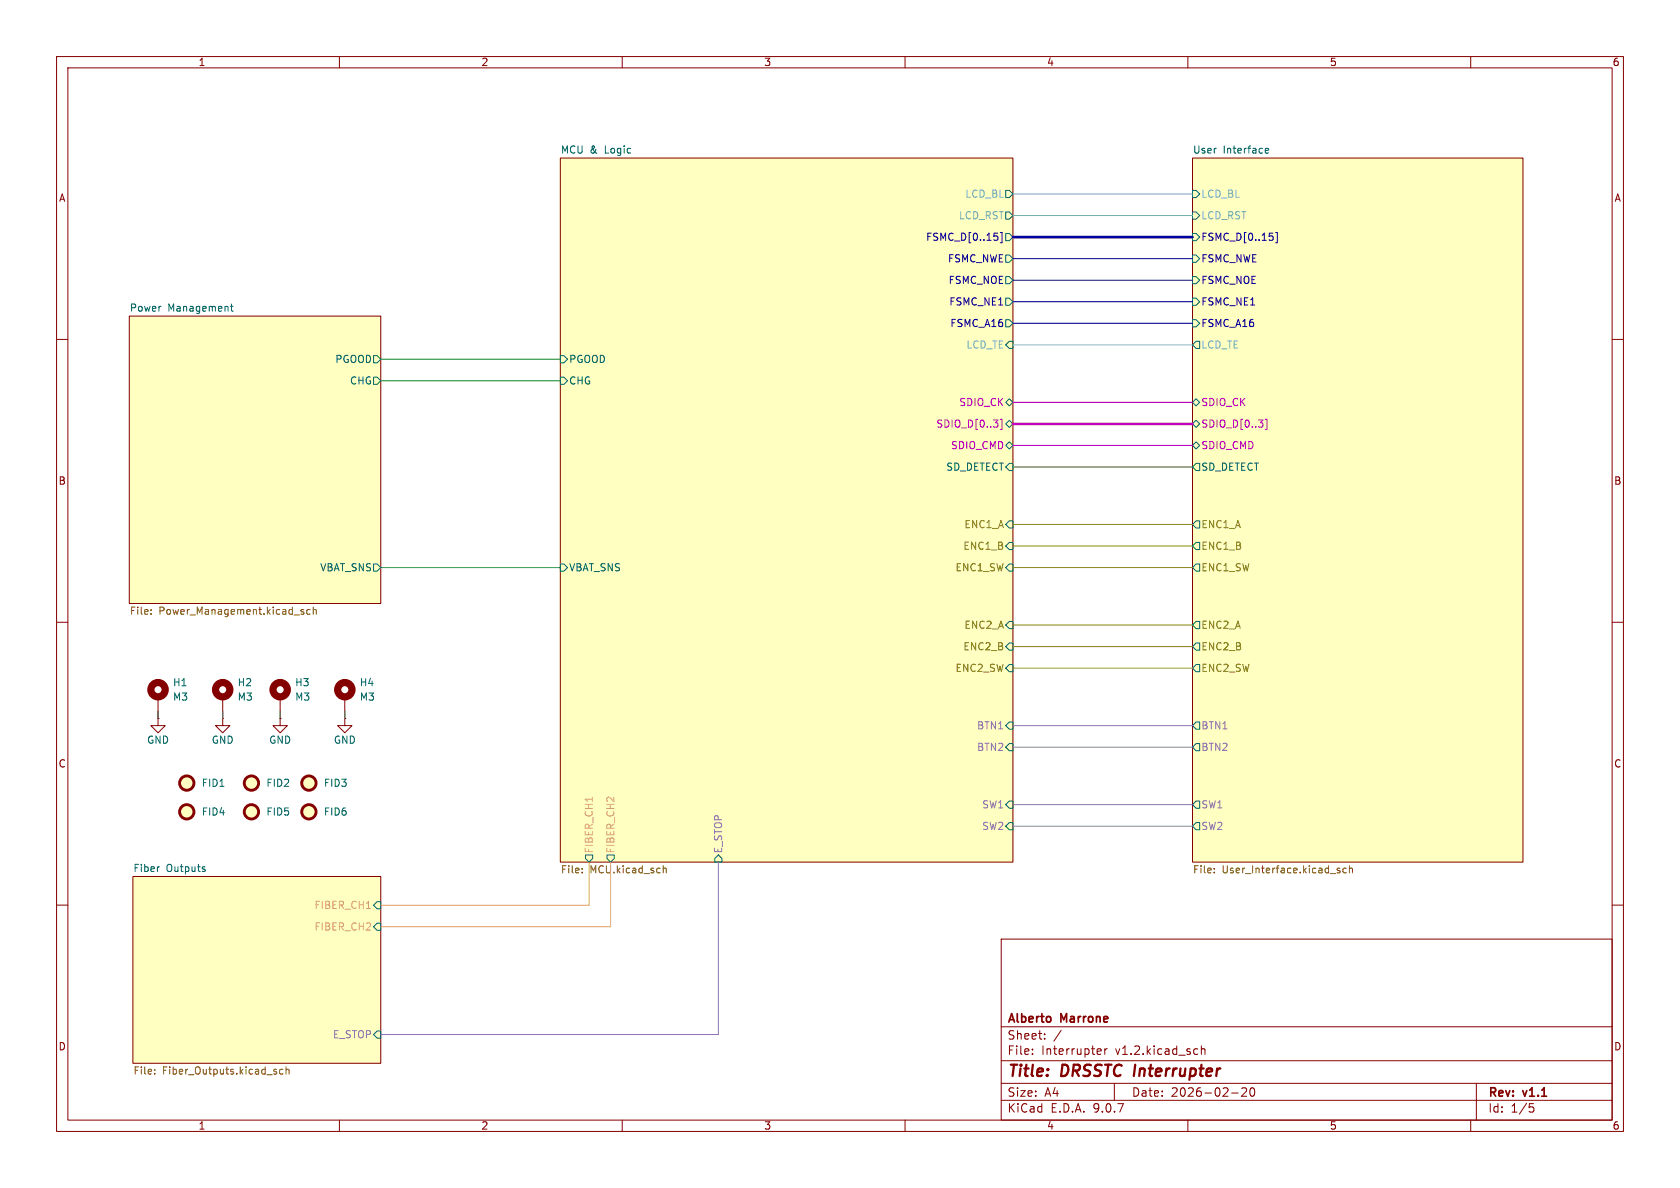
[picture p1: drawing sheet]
(kicad_sch
 (version 20250114)
 (generator "eeschema")
 (generator_version "9.0")
 (paper "A4")
 (title_block
  (title "DRSSTC Interrupter")
  (date "2026-02-20")
  (rev "v1.1")
  (company "Alberto Marrone"))
 (lib_symbols
  (symbol "Mechanical:Fiducial" (exclude_from_sim no) (in_bom no) (on_board yes)
   (property "Reference" "FID" (at 0 5.08 0) (effects (font (size 1.27 1.27))))
   (property "Value" "Fiducial" (at 0 3.175 0) (effects (font (size 1.27 1.27))))
   (property "Footprint" "" (at 0 0 0) (effects (font (size 1.27 1.27)) (hide yes)))
   (property "Datasheet" "~" (at 0 0 0) (effects (font (size 1.27 1.27)) (hide yes)))
   (property "Description" "Fiducial Marker" (at 0 0 0) (effects (font (size 1.27 1.27)) (hide yes)))
   (symbol "Fiducial_0_1"
    (circle (center 0 0) (radius 1.27) (stroke (width 0.508) (type default)) (fill (type background))))
   (embedded_fonts no))
  (symbol "Mechanical:MountingHole_Pad"
   (pin_numbers (hide yes))
   (pin_names
    (offset 1.016) (hide yes)) (exclude_from_sim no) (in_bom no) (on_board yes)
   (property "Reference" "H" (at 0 6.35 0) (effects (font (size 1.27 1.27))))
   (property "Value" "MountingHole_Pad" (at 0 4.445 0) (effects (font (size 1.27 1.27))))
   (property "Footprint" "" (at 0 0 0) (effects (font (size 1.27 1.27)) (hide yes)))
   (property "Datasheet" "~" (at 0 0 0) (effects (font (size 1.27 1.27)) (hide yes)))
   (property "Description" "Mounting Hole with connection" (at 0 0 0) (effects (font (size 1.27 1.27)) (hide yes)))
   (symbol "MountingHole_Pad_0_1"
    (circle (center 0 1.27) (radius 1.27) (stroke (width 1.27) (type default)) (fill (type none))))
   (symbol "MountingHole_Pad_1_1"
    (pin input line (at 0 -2.54 90) (length 2.54) (name "1" (effects (font (size 1.27 1.27)))) (number "1" (effects (font (size 1.27 1.27))))))
   (embedded_fonts no))
  (symbol "power:GND"
   (power)
   (pin_numbers (hide yes))
   (pin_names
    (offset 0) (hide yes)) (exclude_from_sim no) (in_bom yes) (on_board yes)
   (property "Reference" "#PWR" (at 0 -6.35 0) (effects (font (size 1.27 1.27)) (hide yes)))
   (property "Value" "GND" (at 0 -3.81 0) (effects (font (size 1.27 1.27))))
   (property "Footprint" "" (at 0 0 0) (effects (font (size 1.27 1.27)) (hide yes)))
   (property "Datasheet" "" (at 0 0 0) (effects (font (size 1.27 1.27)) (hide yes)))
   (property "Description" "Power symbol creates a global label with name \"GND\" , ground" (at 0 0 0) (effects (font (size 1.27 1.27)) (hide yes)))
   (symbol "GND_0_1"
    (polyline (pts (xy 0 0) (xy 0 -1.27) (xy 1.27 -1.27) (xy 0 -2.54) (xy -1.27 -1.27) (xy 0 -1.27)) (stroke (width 0) (type default)) (fill (type none))))
   (symbol "GND_1_1"
    (pin power_in line (at 0 0 270) (length 0) (name "~" (effects (font (size 1.27 1.27)))) (number "1" (effects (font (size 1.27 1.27))))))
   (embedded_fonts no)))
 (wire
  (pts (xy 179.07 34.29) (xy 210.82 34.29))
  (stroke (width 0) (type default)))
 (wire
  (pts (xy 179.07 132.08) (xy 210.82 132.08))
  (stroke (width 0) (type default)))
 (wire
  (pts (xy 179.07 118.11) (xy 210.82 118.11))
  (stroke (width 0) (type default)))
 (wire
  (pts (xy 67.31 67.31) (xy 99.06 67.31))
  (stroke (width 0) (type default)))
 (wire
  (pts (xy 127 152.4) (xy 127 182.88))
  (stroke (width 0) (type default)))
 (wire
  (pts (xy 179.07 92.71) (xy 210.82 92.71))
  (stroke (width 0) (type default)))
 (wire
  (pts (xy 49.53 127) (xy 49.53 125.73))
  (stroke (width 0) (type default)))
 (wire
  (pts (xy 179.07 100.33) (xy 210.82 100.33))
  (stroke (width 0) (type default)))
 (wire
  (pts (xy 27.94 125.73) (xy 27.94 127))
  (stroke (width 0) (type default)))
 (wire
  (pts (xy 179.07 60.96) (xy 210.82 60.96))
  (stroke (width 0) (type default)))
 (wire
  (pts (xy 179.07 146.05) (xy 210.82 146.05))
  (stroke (width 0) (type default)))
 (wire
  (pts (xy 39.37 125.73) (xy 39.37 127))
  (stroke (width 0) (type default)))
 (wire
  (pts (xy 179.07 78.74) (xy 210.82 78.74))
  (stroke (width 0) (type default)))
 (wire
  (pts (xy 60.96 127) (xy 60.96 125.73))
  (stroke (width 0) (type default)))
 (wire
  (pts (xy 179.07 57.15) (xy 210.82 57.15))
  (stroke (width 0) (type default)))
 (wire
  (pts (xy 179.07 53.34) (xy 210.82 53.34))
  (stroke (width 0) (type default)))
 (wire
  (pts (xy 179.07 114.3) (xy 210.82 114.3))
  (stroke (width 0) (type default)))
 (wire
  (pts (xy 67.31 160.02) (xy 104.14 160.02))
  (stroke (width 0) (type default)))
 (wire
  (pts (xy 179.07 38.1) (xy 210.82 38.1))
  (stroke (width 0) (type default)))
 (wire
  (pts (xy 179.07 110.49) (xy 210.82 110.49))
  (stroke (width 0) (type default)))
 (wire
  (pts (xy 127 182.88) (xy 67.31 182.88))
  (stroke (width 0) (type default)))
 (wire
  (pts (xy 179.07 45.72) (xy 210.82 45.72))
  (stroke (width 0) (type default)))
 (bus
  (pts (xy 179.07 41.91) (xy 210.82 41.91))
  (stroke (width 0) (type default)))
 (wire
  (pts (xy 67.31 100.33) (xy 99.06 100.33))
  (stroke (width 0) (type default)))
 (wire
  (pts (xy 107.95 152.4) (xy 107.95 163.83))
  (stroke (width 0) (type default)))
 (wire
  (pts (xy 179.07 82.55) (xy 210.82 82.55))
  (stroke (width 0) (type default)))
 (wire
  (pts (xy 67.31 163.83) (xy 107.95 163.83))
  (stroke (width 0) (type default)))
 (wire
  (pts (xy 179.07 142.24) (xy 210.82 142.24))
  (stroke (width 0) (type default)))
 (wire
  (pts (xy 67.31 63.5) (xy 99.06 63.5))
  (stroke (width 0) (type default)))
 (wire
  (pts (xy 104.14 152.4) (xy 104.14 160.02))
  (stroke (width 0) (type default)))
 (wire
  (pts (xy 179.07 96.52) (xy 210.82 96.52))
  (stroke (width 0) (type default)))
 (wire
  (pts (xy 179.07 71.12) (xy 210.82 71.12))
  (stroke (width 0) (type default)))
 (wire
  (pts (xy 179.07 128.27) (xy 210.82 128.27))
  (stroke (width 0) (type default)))
 (wire
  (pts (xy 179.07 49.53) (xy 210.82 49.53))
  (stroke (width 0) (type default)))
 (bus
  (pts (xy 179.07 74.93) (xy 210.82 74.93))
  (stroke (width 0) (type default)))
 (symbol
  (lib_id "Mechanical:Fiducial")
  (at 54.61 143.51 0)
  (unit 1)
  (exclude_from_sim no)
  (in_bom no)
  (on_board yes)
  (dnp no)
  (fields_autoplaced yes)
  (property "Reference" "FID6" (at 57.15 143.5099 0) (effects (font (size 1.27 1.27)) (justify left)))
  (property "Value" "Fiducial" (at 57.15 144.7799 0) (effects (font (size 1.27 1.27)) (justify left) (hide yes)))
  (property "Footprint" "Fiducial:Fiducial_1mm_Mask2mm" (at 54.61 143.51 0) (effects (font (size 1.27 1.27)) (hide yes)))
  (property "Datasheet" "~" (at 54.61 143.51 0) (effects (font (size 1.27 1.27)) (hide yes)))
  (property "Description" "Fiducial Marker" (at 54.61 143.51 0) (effects (font (size 1.27 1.27)) (hide yes)))
  (property "Link" "~" (at 54.61 143.51 0) (effects (font (size 1.27 1.27)) (hide yes)))
  (property "Manufacturer_Part_Number" "Fiducial" (at 54.61 143.51 0) (effects (font (size 1.27 1.27)) (hide yes)))
  (property "Vendor" "~" (at 54.61 143.51 0) (effects (font (size 1.27 1.27)) (hide yes))))
 (symbol
  (lib_id "Mechanical:MountingHole_Pad")
  (at 49.53 123.19 0)
  (unit 1)
  (exclude_from_sim no)
  (in_bom no)
  (on_board yes)
  (dnp no)
  (fields_autoplaced yes)
  (property "Reference" "H3" (at 52.07 120.6499 0) (effects (font (size 1.27 1.27)) (justify left)))
  (property "Value" "M3" (at 52.07 123.1899 0) (effects (font (size 1.27 1.27)) (justify left)))
  (property "Footprint" "MountingHole:MountingHole_3.2mm_M3_Pad_Via" (at 49.53 123.19 0) (effects (font (size 1.27 1.27)) (hide yes)))
  (property "Datasheet" "~" (at 49.53 123.19 0) (effects (font (size 1.27 1.27)) (hide yes)))
  (property "Description" "Mounting Hole with connection" (at 49.53 123.19 0) (effects (font (size 1.27 1.27)) (hide yes)))
  (property "Link" "~" (at 49.53 123.19 0) (effects (font (size 1.27 1.27)) (hide yes)))
  (property "Vendor" "~" (at 49.53 123.19 0) (effects (font (size 1.27 1.27)) (hide yes)))
  (property "KLC_S3.3" "" (at 49.53 123.19 0) (effects (font (size 1.27 1.27)) (hide yes)))
  (property "KLC_S4.1" "" (at 49.53 123.19 0) (effects (font (size 1.27 1.27)) (hide yes)))
  (property "Manufacturer_Part_Number" "MountingHole-M3" (at 49.53 123.19 0) (effects (font (size 1.27 1.27)) (hide yes)))
  (pin "1"))
 (symbol
  (lib_id "Mechanical:MountingHole_Pad")
  (at 27.94 123.19 0)
  (unit 1)
  (exclude_from_sim no)
  (in_bom no)
  (on_board yes)
  (dnp no)
  (fields_autoplaced yes)
  (property "Reference" "H1" (at 30.48 120.6499 0) (effects (font (size 1.27 1.27)) (justify left)))
  (property "Value" "M3" (at 30.48 123.1899 0) (effects (font (size 1.27 1.27)) (justify left)))
  (property "Footprint" "MountingHole:MountingHole_3.2mm_M3_Pad_Via" (at 27.94 123.19 0) (effects (font (size 1.27 1.27)) (hide yes)))
  (property "Datasheet" "~" (at 27.94 123.19 0) (effects (font (size 1.27 1.27)) (hide yes)))
  (property "Description" "Mounting Hole with connection" (at 27.94 123.19 0) (effects (font (size 1.27 1.27)) (hide yes)))
  (property "Link" "~" (at 27.94 123.19 0) (effects (font (size 1.27 1.27)) (hide yes)))
  (property "Vendor" "~" (at 27.94 123.19 0) (effects (font (size 1.27 1.27)) (hide yes)))
  (property "KLC_S3.3" "" (at 27.94 123.19 0) (effects (font (size 1.27 1.27)) (hide yes)))
  (property "KLC_S4.1" "" (at 27.94 123.19 0) (effects (font (size 1.27 1.27)) (hide yes)))
  (property "Manufacturer_Part_Number" "MountingHole-M3" (at 27.94 123.19 0) (effects (font (size 1.27 1.27)) (hide yes)))
  (pin "1"))
 (symbol
  (lib_id "Mechanical:MountingHole_Pad")
  (at 60.96 123.19 0)
  (unit 1)
  (exclude_from_sim no)
  (in_bom no)
  (on_board yes)
  (dnp no)
  (fields_autoplaced yes)
  (property "Reference" "H4" (at 63.5 120.6499 0) (effects (font (size 1.27 1.27)) (justify left)))
  (property "Value" "M3" (at 63.5 123.1899 0) (effects (font (size 1.27 1.27)) (justify left)))
  (property "Footprint" "MountingHole:MountingHole_3.2mm_M3_Pad_Via" (at 60.96 123.19 0) (effects (font (size 1.27 1.27)) (hide yes)))
  (property "Datasheet" "~" (at 60.96 123.19 0) (effects (font (size 1.27 1.27)) (hide yes)))
  (property "Description" "Mounting Hole with connection" (at 60.96 123.19 0) (effects (font (size 1.27 1.27)) (hide yes)))
  (property "Link" "~" (at 60.96 123.19 0) (effects (font (size 1.27 1.27)) (hide yes)))
  (property "Vendor" "~" (at 60.96 123.19 0) (effects (font (size 1.27 1.27)) (hide yes)))
  (property "KLC_S3.3" "" (at 60.96 123.19 0) (effects (font (size 1.27 1.27)) (hide yes)))
  (property "KLC_S4.1" "" (at 60.96 123.19 0) (effects (font (size 1.27 1.27)) (hide yes)))
  (property "Manufacturer_Part_Number" "MountingHole-M3" (at 60.96 123.19 0) (effects (font (size 1.27 1.27)) (hide yes)))
  (pin "1"))
 (symbol
  (lib_id "Mechanical:MountingHole_Pad")
  (at 39.37 123.19 0)
  (unit 1)
  (exclude_from_sim no)
  (in_bom no)
  (on_board yes)
  (dnp no)
  (fields_autoplaced yes)
  (property "Reference" "H2" (at 41.91 120.6499 0) (effects (font (size 1.27 1.27)) (justify left)))
  (property "Value" "M3" (at 41.91 123.1899 0) (effects (font (size 1.27 1.27)) (justify left)))
  (property "Footprint" "MountingHole:MountingHole_3.2mm_M3_Pad_Via" (at 39.37 123.19 0) (effects (font (size 1.27 1.27)) (hide yes)))
  (property "Datasheet" "~" (at 39.37 123.19 0) (effects (font (size 1.27 1.27)) (hide yes)))
  (property "Description" "Mounting Hole with connection" (at 39.37 123.19 0) (effects (font (size 1.27 1.27)) (hide yes)))
  (property "Link" "~" (at 39.37 123.19 0) (effects (font (size 1.27 1.27)) (hide yes)))
  (property "Vendor" "~" (at 39.37 123.19 0) (effects (font (size 1.27 1.27)) (hide yes)))
  (property "KLC_S3.3" "" (at 39.37 123.19 0) (effects (font (size 1.27 1.27)) (hide yes)))
  (property "KLC_S4.1" "" (at 39.37 123.19 0) (effects (font (size 1.27 1.27)) (hide yes)))
  (property "Manufacturer_Part_Number" "MountingHole-M3" (at 39.37 123.19 0) (effects (font (size 1.27 1.27)) (hide yes)))
  (pin "1"))
 (symbol
  (lib_id "Mechanical:Fiducial")
  (at 33.02 138.43 0)
  (unit 1)
  (exclude_from_sim no)
  (in_bom no)
  (on_board yes)
  (dnp no)
  (fields_autoplaced yes)
  (property "Reference" "FID1" (at 35.56 138.4299 0) (effects (font (size 1.27 1.27)) (justify left)))
  (property "Value" "Fiducial" (at 35.56 139.6999 0) (effects (font (size 1.27 1.27)) (justify left) (hide yes)))
  (property "Footprint" "Fiducial:Fiducial_1mm_Mask2mm" (at 33.02 138.43 0) (effects (font (size 1.27 1.27)) (hide yes)))
  (property "Datasheet" "~" (at 33.02 138.43 0) (effects (font (size 1.27 1.27)) (hide yes)))
  (property "Description" "Fiducial Marker" (at 33.02 138.43 0) (effects (font (size 1.27 1.27)) (hide yes)))
  (property "Link" "~" (at 33.02 138.43 0) (effects (font (size 1.27 1.27)) (hide yes)))
  (property "Manufacturer_Part_Number" "Fiducial" (at 33.02 138.43 0) (effects (font (size 1.27 1.27)) (hide yes)))
  (property "Vendor" "~" (at 33.02 138.43 0) (effects (font (size 1.27 1.27)) (hide yes))))
 (symbol
  (lib_id "Mechanical:Fiducial")
  (at 33.02 143.51 0)
  (unit 1)
  (exclude_from_sim no)
  (in_bom no)
  (on_board yes)
  (dnp no)
  (fields_autoplaced yes)
  (property "Reference" "FID4" (at 35.56 143.5099 0) (effects (font (size 1.27 1.27)) (justify left)))
  (property "Value" "Fiducial" (at 35.56 144.7799 0) (effects (font (size 1.27 1.27)) (justify left) (hide yes)))
  (property "Footprint" "Fiducial:Fiducial_1mm_Mask2mm" (at 33.02 143.51 0) (effects (font (size 1.27 1.27)) (hide yes)))
  (property "Datasheet" "~" (at 33.02 143.51 0) (effects (font (size 1.27 1.27)) (hide yes)))
  (property "Description" "Fiducial Marker" (at 33.02 143.51 0) (effects (font (size 1.27 1.27)) (hide yes)))
  (property "Link" "~" (at 33.02 143.51 0) (effects (font (size 1.27 1.27)) (hide yes)))
  (property "Manufacturer_Part_Number" "Fiducial" (at 33.02 143.51 0) (effects (font (size 1.27 1.27)) (hide yes)))
  (property "Vendor" "~" (at 33.02 143.51 0) (effects (font (size 1.27 1.27)) (hide yes))))
 (symbol
  (lib_id "power:GND")
  (at 27.94 127 0)
  (mirror y)
  (unit 1)
  (exclude_from_sim no)
  (in_bom yes)
  (on_board yes)
  (dnp no)
  (property "Reference" "#PWR01" (at 27.94 133.35 0) (effects (font (size 1.27 1.27)) (hide yes)))
  (property "Value" "GND" (at 27.94 130.81 0) (effects (font (size 1.27 1.27))))
  (property "Footprint" "" (at 27.94 127 0) (effects (font (size 1.27 1.27)) (hide yes)))
  (property "Datasheet" "" (at 27.94 127 0) (effects (font (size 1.27 1.27)) (hide yes)))
  (property "Description" "Power symbol creates a global label with name \"GND\" , ground" (at 27.94 127 0) (effects (font (size 1.27 1.27)) (hide yes)))
  (pin "1"))
 (symbol
  (lib_id "Mechanical:Fiducial")
  (at 54.61 138.43 0)
  (unit 1)
  (exclude_from_sim no)
  (in_bom no)
  (on_board yes)
  (dnp no)
  (fields_autoplaced yes)
  (property "Reference" "FID3" (at 57.15 138.4299 0) (effects (font (size 1.27 1.27)) (justify left)))
  (property "Value" "Fiducial" (at 57.15 139.6999 0) (effects (font (size 1.27 1.27)) (justify left) (hide yes)))
  (property "Footprint" "Fiducial:Fiducial_1mm_Mask2mm" (at 54.61 138.43 0) (effects (font (size 1.27 1.27)) (hide yes)))
  (property "Datasheet" "~" (at 54.61 138.43 0) (effects (font (size 1.27 1.27)) (hide yes)))
  (property "Description" "Fiducial Marker" (at 54.61 138.43 0) (effects (font (size 1.27 1.27)) (hide yes)))
  (property "Link" "~" (at 54.61 138.43 0) (effects (font (size 1.27 1.27)) (hide yes)))
  (property "Manufacturer_Part_Number" "Fiducial" (at 54.61 138.43 0) (effects (font (size 1.27 1.27)) (hide yes)))
  (property "Vendor" "~" (at 54.61 138.43 0) (effects (font (size 1.27 1.27)) (hide yes))))
 (symbol
  (lib_id "Mechanical:Fiducial")
  (at 44.45 138.43 0)
  (unit 1)
  (exclude_from_sim no)
  (in_bom no)
  (on_board yes)
  (dnp no)
  (fields_autoplaced yes)
  (property "Reference" "FID2" (at 46.99 138.4299 0) (effects (font (size 1.27 1.27)) (justify left)))
  (property "Value" "Fiducial" (at 46.99 139.6999 0) (effects (font (size 1.27 1.27)) (justify left) (hide yes)))
  (property "Footprint" "Fiducial:Fiducial_1mm_Mask2mm" (at 44.45 138.43 0) (effects (font (size 1.27 1.27)) (hide yes)))
  (property "Datasheet" "~" (at 44.45 138.43 0) (effects (font (size 1.27 1.27)) (hide yes)))
  (property "Description" "Fiducial Marker" (at 44.45 138.43 0) (effects (font (size 1.27 1.27)) (hide yes)))
  (property "Link" "~" (at 44.45 138.43 0) (effects (font (size 1.27 1.27)) (hide yes)))
  (property "Manufacturer_Part_Number" "Fiducial" (at 44.45 138.43 0) (effects (font (size 1.27 1.27)) (hide yes)))
  (property "Vendor" "~" (at 44.45 138.43 0) (effects (font (size 1.27 1.27)) (hide yes))))
 (symbol
  (lib_id "power:GND")
  (at 39.37 127 0)
  (mirror y)
  (unit 1)
  (exclude_from_sim no)
  (in_bom yes)
  (on_board yes)
  (dnp no)
  (property "Reference" "#PWR02" (at 39.37 133.35 0) (effects (font (size 1.27 1.27)) (hide yes)))
  (property "Value" "GND" (at 39.37 130.81 0) (effects (font (size 1.27 1.27))))
  (property "Footprint" "" (at 39.37 127 0) (effects (font (size 1.27 1.27)) (hide yes)))
  (property "Datasheet" "" (at 39.37 127 0) (effects (font (size 1.27 1.27)) (hide yes)))
  (property "Description" "Power symbol creates a global label with name \"GND\" , ground" (at 39.37 127 0) (effects (font (size 1.27 1.27)) (hide yes)))
  (pin "1"))
 (symbol
  (lib_id "Mechanical:Fiducial")
  (at 44.45 143.51 0)
  (unit 1)
  (exclude_from_sim no)
  (in_bom no)
  (on_board yes)
  (dnp no)
  (fields_autoplaced yes)
  (property "Reference" "FID5" (at 46.99 143.5099 0) (effects (font (size 1.27 1.27)) (justify left)))
  (property "Value" "Fiducial" (at 46.99 144.7799 0) (effects (font (size 1.27 1.27)) (justify left) (hide yes)))
  (property "Footprint" "Fiducial:Fiducial_1mm_Mask2mm" (at 44.45 143.51 0) (effects (font (size 1.27 1.27)) (hide yes)))
  (property "Datasheet" "~" (at 44.45 143.51 0) (effects (font (size 1.27 1.27)) (hide yes)))
  (property "Description" "Fiducial Marker" (at 44.45 143.51 0) (effects (font (size 1.27 1.27)) (hide yes)))
  (property "Link" "~" (at 44.45 143.51 0) (effects (font (size 1.27 1.27)) (hide yes)))
  (property "Manufacturer_Part_Number" "Fiducial" (at 44.45 143.51 0) (effects (font (size 1.27 1.27)) (hide yes)))
  (property "Vendor" "~" (at 44.45 143.51 0) (effects (font (size 1.27 1.27)) (hide yes))))
 (symbol
  (lib_id "power:GND")
  (at 60.96 127 0)
  (mirror y)
  (unit 1)
  (exclude_from_sim no)
  (in_bom yes)
  (on_board yes)
  (dnp no)
  (property "Reference" "#PWR04" (at 60.96 133.35 0) (effects (font (size 1.27 1.27)) (hide yes)))
  (property "Value" "GND" (at 60.96 130.81 0) (effects (font (size 1.27 1.27))))
  (property "Footprint" "" (at 60.96 127 0) (effects (font (size 1.27 1.27)) (hide yes)))
  (property "Datasheet" "" (at 60.96 127 0) (effects (font (size 1.27 1.27)) (hide yes)))
  (property "Description" "Power symbol creates a global label with name \"GND\" , ground" (at 60.96 127 0) (effects (font (size 1.27 1.27)) (hide yes)))
  (pin "1"))
 (symbol
  (lib_id "power:GND")
  (at 49.53 127 0)
  (mirror y)
  (unit 1)
  (exclude_from_sim no)
  (in_bom yes)
  (on_board yes)
  (dnp no)
  (property "Reference" "#PWR03" (at 49.53 133.35 0) (effects (font (size 1.27 1.27)) (hide yes)))
  (property "Value" "GND" (at 49.53 130.81 0) (effects (font (size 1.27 1.27))))
  (property "Footprint" "" (at 49.53 127 0) (effects (font (size 1.27 1.27)) (hide yes)))
  (property "Datasheet" "" (at 49.53 127 0) (effects (font (size 1.27 1.27)) (hide yes)))
  (property "Description" "Power symbol creates a global label with name \"GND\" , ground" (at 49.53 127 0) (effects (font (size 1.27 1.27)) (hide yes)))
  (pin "1"))
 (sheet
  (at 22.86 55.88)
  (size 44.45 50.8)
  (exclude_from_sim no)
  (in_bom yes)
  (on_board yes)
  (dnp no)
  (fields_autoplaced yes)
  (stroke (width 0.1524) (type solid))
  (fill (color 255 255 194 1.0000))
  (property "Sheetname" "Power Management" (at 22.86 55.1684 0) (effects (font (size 1.27 1.27)) (justify left bottom)))
  (property "Sheetfile" "Power_Management.kicad_sch" (at 22.86 107.2646 0) (effects (font (size 1.27 1.27)) (justify left top)))
  (pin "VBAT_SNS" output (at 67.31 100.33 0) (effects (font (size 1.27 1.27)) (justify right)))
  (pin "CHG" output (at 67.31 67.31 0) (effects (font (size 1.27 1.27)) (justify right)))
  (pin "PGOOD" output (at 67.31 63.5 0) (effects (font (size 1.27 1.27)) (justify right))))
 (sheet
  (at 99.06 27.94)
  (size 80.01 124.46)
  (exclude_from_sim no)
  (in_bom yes)
  (on_board yes)
  (dnp no)
  (fields_autoplaced yes)
  (stroke (width 0.1524) (type solid))
  (fill (color 255 255 194 1.0000))
  (property "Sheetname" "MCU & Logic" (at 99.06 27.2284 0) (effects (font (size 1.27 1.27)) (justify left bottom)))
  (property "Sheetfile" "MCU.kicad_sch" (at 99.06 152.9846 0) (effects (font (size 1.27 1.27)) (justify left top)))
  (pin "BTN1" input (at 179.07 128.27 0) (effects (font (size 1.27 1.27)) (justify right)))
  (pin "BTN2" input (at 179.07 132.08 0) (effects (font (size 1.27 1.27)) (justify right)))
  (pin "CHG" input (at 99.06 67.31 180) (effects (font (size 1.27 1.27)) (justify left)))
  (pin "ENC1_A" input (at 179.07 92.71 0) (effects (font (size 1.27 1.27)) (justify right)))
  (pin "ENC1_B" input (at 179.07 96.52 0) (effects (font (size 1.27 1.27)) (justify right)))
  (pin "ENC1_SW" input (at 179.07 100.33 0) (effects (font (size 1.27 1.27)) (justify right)))
  (pin "ENC2_A" input (at 179.07 110.49 0) (effects (font (size 1.27 1.27)) (justify right)))
  (pin "ENC2_B" input (at 179.07 114.3 0) (effects (font (size 1.27 1.27)) (justify right)))
  (pin "ENC2_SW" input (at 179.07 118.11 0) (effects (font (size 1.27 1.27)) (justify right)))
  (pin "E_STOP" input (at 127 152.4 270) (effects (font (size 1.27 1.27)) (justify left)))
  (pin "FIBER_CH1" output (at 104.14 152.4 270) (effects (font (size 1.27 1.27)) (justify left)))
  (pin "FIBER_CH2" output (at 107.95 152.4 270) (effects (font (size 1.27 1.27)) (justify left)))
  (pin "FSMC_D[0..15]" output (at 179.07 41.91 0) (effects (font (size 1.27 1.27)) (justify right)))
  (pin "LCD_BL" output (at 179.07 34.29 0) (effects (font (size 1.27 1.27)) (justify right)))
  (pin "LCD_RST" output (at 179.07 38.1 0) (effects (font (size 1.27 1.27)) (justify right)))
  (pin "LCD_TE" input (at 179.07 60.96 0) (effects (font (size 1.27 1.27)) (justify right)))
  (pin "PGOOD" input (at 99.06 63.5 180) (effects (font (size 1.27 1.27)) (justify left)))
  (pin "SDIO_CK" bidirectional (at 179.07 71.12 0) (effects (font (size 1.27 1.27)) (justify right)))
  (pin "SDIO_CMD" bidirectional (at 179.07 78.74 0) (effects (font (size 1.27 1.27)) (justify right)))
  (pin "SDIO_D[0..3]" bidirectional (at 179.07 74.93 0) (effects (font (size 1.27 1.27)) (justify right)))
  (pin "SD_DETECT" input (at 179.07 82.55 0) (effects (font (size 1.27 1.27)) (justify right)))
  (pin "SW1" input (at 179.07 142.24 0) (effects (font (size 1.27 1.27)) (justify right)))
  (pin "SW2" input (at 179.07 146.05 0) (effects (font (size 1.27 1.27)) (justify right)))
  (pin "VBAT_SNS" input (at 99.06 100.33 180) (effects (font (size 1.27 1.27)) (justify left)))
  (pin "FSMC_A16" output (at 179.07 57.15 0) (effects (font (size 1.27 1.27)) (justify right)))
  (pin "FSMC_NE1" output (at 179.07 53.34 0) (effects (font (size 1.27 1.27)) (justify right)))
  (pin "FSMC_NOE" output (at 179.07 49.53 0) (effects (font (size 1.27 1.27)) (justify right)))
  (pin "FSMC_NWE" output (at 179.07 45.72 0) (effects (font (size 1.27 1.27)) (justify right))))
 (sheet
  (at 23.495 154.94)
  (size 43.815 33.02)
  (exclude_from_sim no)
  (in_bom yes)
  (on_board yes)
  (dnp no)
  (fields_autoplaced yes)
  (stroke (width 0.1524) (type solid))
  (fill (color 255 255 194 1.0000))
  (property "Sheetname" "Fiber Outputs" (at 23.495 154.2284 0) (effects (font (size 1.27 1.27)) (justify left bottom)))
  (property "Sheetfile" "Fiber_Outputs.kicad_sch" (at 23.495 188.5446 0) (effects (font (size 1.27 1.27)) (justify left top)))
  (pin "E_STOP" input (at 67.31 182.88 0) (effects (font (size 1.27 1.27)) (justify right)))
  (pin "FIBER_CH1" input (at 67.31 160.02 0) (effects (font (size 1.27 1.27)) (justify right)))
  (pin "FIBER_CH2" input (at 67.31 163.83 0) (effects (font (size 1.27 1.27)) (justify right))))
 (sheet
  (at 210.82 27.94)
  (size 58.42 124.46)
  (exclude_from_sim no)
  (in_bom yes)
  (on_board yes)
  (dnp no)
  (fields_autoplaced yes)
  (stroke (width 0.1524) (type solid))
  (fill (color 255 255 194 1.0000))
  (property "Sheetname" "User Interface" (at 210.82 27.2284 0) (effects (font (size 1.27 1.27)) (justify left bottom)))
  (property "Sheetfile" "User_Interface.kicad_sch" (at 210.82 152.9846 0) (effects (font (size 1.27 1.27)) (justify left top)))
  (pin "BTN1" output (at 210.82 128.27 180) (effects (font (size 1.27 1.27)) (justify left)))
  (pin "BTN2" output (at 210.82 132.08 180) (effects (font (size 1.27 1.27)) (justify left)))
  (pin "ENC1_A" output (at 210.82 92.71 180) (effects (font (size 1.27 1.27)) (justify left)))
  (pin "ENC1_B" output (at 210.82 96.52 180) (effects (font (size 1.27 1.27)) (justify left)))
  (pin "ENC1_SW" output (at 210.82 100.33 180) (effects (font (size 1.27 1.27)) (justify left)))
  (pin "ENC2_A" output (at 210.82 110.49 180) (effects (font (size 1.27 1.27)) (justify left)))
  (pin "ENC2_B" output (at 210.82 114.3 180) (effects (font (size 1.27 1.27)) (justify left)))
  (pin "ENC2_SW" output (at 210.82 118.11 180) (effects (font (size 1.27 1.27)) (justify left)))
  (pin "FSMC_D[0..15]" input (at 210.82 41.91 180) (effects (font (size 1.27 1.27)) (justify left)))
  (pin "LCD_BL" input (at 210.82 34.29 180) (effects (font (size 1.27 1.27)) (justify left)))
  (pin "LCD_RST" input (at 210.82 38.1 180) (effects (font (size 1.27 1.27)) (justify left)))
  (pin "LCD_TE" output (at 210.82 60.96 180) (effects (font (size 1.27 1.27)) (justify left)))
  (pin "SDIO_CK" bidirectional (at 210.82 71.12 180) (effects (font (size 1.27 1.27)) (justify left)))
  (pin "SDIO_CMD" bidirectional (at 210.82 78.74 180) (effects (font (size 1.27 1.27)) (justify left)))
  (pin "SDIO_D[0..3]" bidirectional (at 210.82 74.93 180) (effects (font (size 1.27 1.27)) (justify left)))
  (pin "SD_DETECT" output (at 210.82 82.55 180) (effects (font (size 1.27 1.27)) (justify left)))
  (pin "SW1" output (at 210.82 142.24 180) (effects (font (size 1.27 1.27)) (justify left)))
  (pin "SW2" output (at 210.82 146.05 180) (effects (font (size 1.27 1.27)) (justify left)))
  (pin "FSMC_A16" input (at 210.82 57.15 180) (effects (font (size 1.27 1.27)) (justify left)))
  (pin "FSMC_NE1" input (at 210.82 53.34 180) (effects (font (size 1.27 1.27)) (justify left)))
  (pin "FSMC_NOE" input (at 210.82 49.53 180) (effects (font (size 1.27 1.27)) (justify left)))
  (pin "FSMC_NWE" input (at 210.82 45.72 180) (effects (font (size 1.27 1.27)) (justify left))))
 (sheet_instances
  (path ""
   (page "1")))
 (embedded_fonts no))
